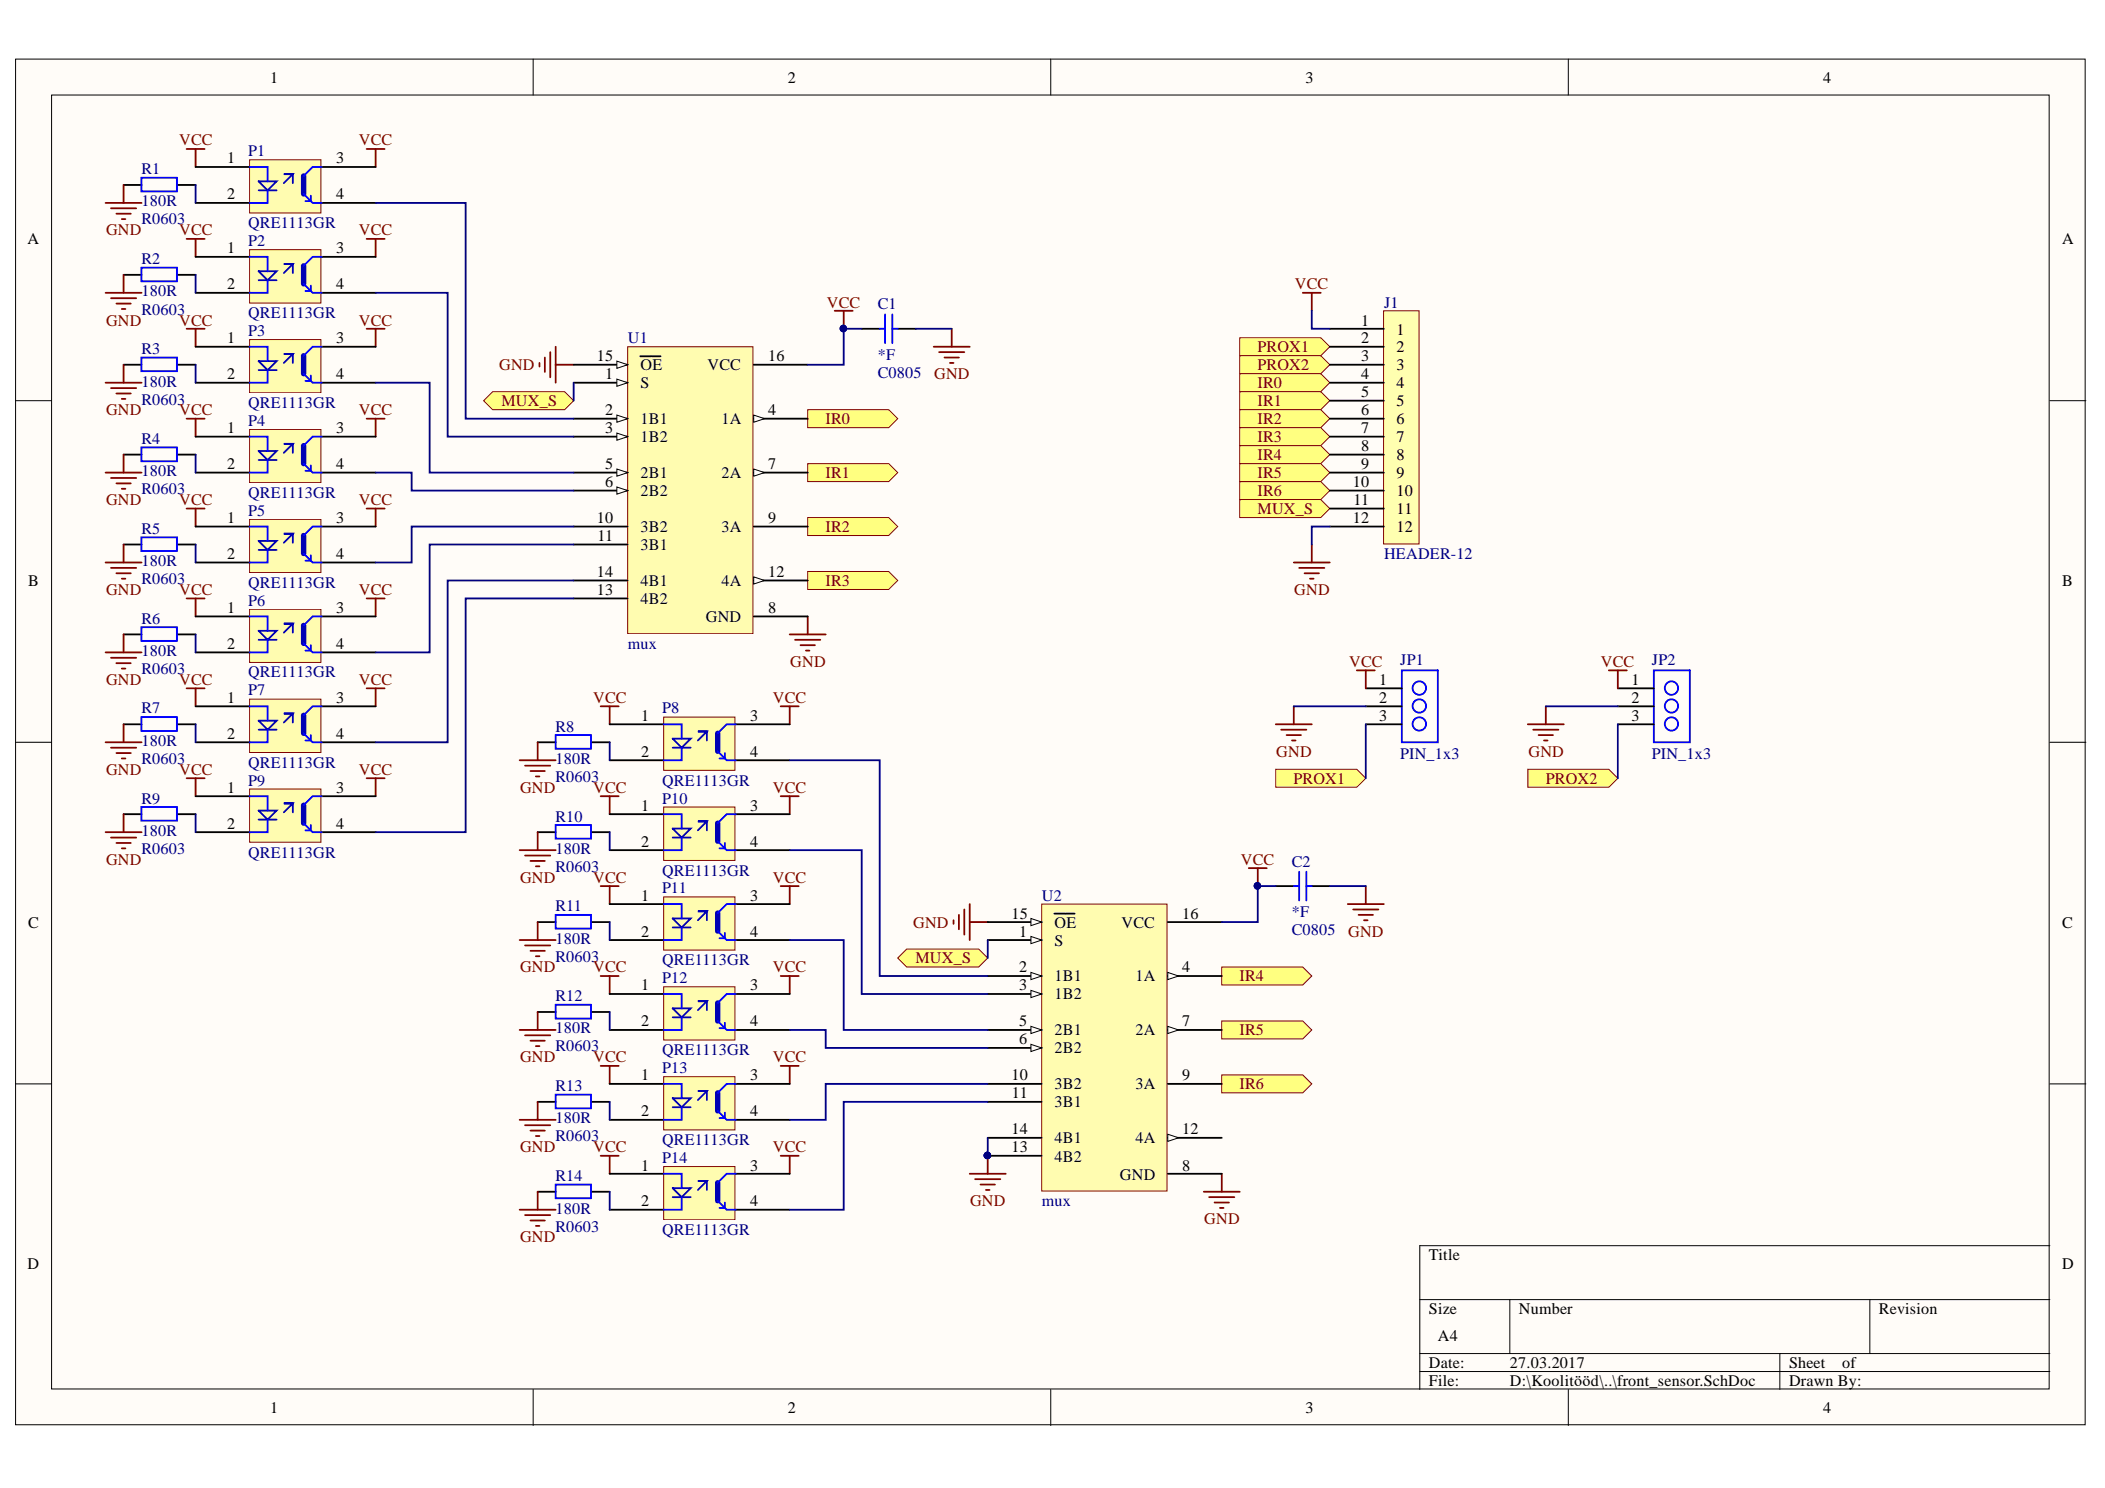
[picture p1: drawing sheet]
# Altium schematic sheet front_sensor.SchDoc
size A4

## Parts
C1  Capacitance: *F  [C0805]
C2  Capacitance: *F  [C0805]
J1  HEADER-12  [MICRO-MATCH-12]
JP1  PIN_1x3  [2.54_1X3H]
JP2  PIN_1x3  [2.54_1X3H]
P1  QRE1113GR  [QRE1113GR]
P2  QRE1113GR  [QRE1113GR]
P3  QRE1113GR  [QRE1113GR]
P4  QRE1113GR  [QRE1113GR]
P5  QRE1113GR  [QRE1113GR]
P6  QRE1113GR  [QRE1113GR]
P7  QRE1113GR  [QRE1113GR]
P8  QRE1113GR  [QRE1113GR]
P9  QRE1113GR  [QRE1113GR]
P10  QRE1113GR  [QRE1113GR]
P11  QRE1113GR  [QRE1113GR]
P12  QRE1113GR  [QRE1113GR]
P13  QRE1113GR  [QRE1113GR]
P14  QRE1113GR  [QRE1113GR]
R1  180R  [R0603]
R2  180R  [R0603]
R3  180R  [R0603]
R4  180R  [R0603]
R5  180R  [R0603]
R6  180R  [R0603]
R7  180R  [R0603]
R8  180R  [R0603]
R9  180R  [R0603]
R10  180R  [R0603]
R11  180R  [R0603]
R12  180R  [R0603]
R13  180R  [R0603]
R14  180R  [R0603]
U1  mux  [TSOP65P650X110-16N]
U2  mux  [TSOP65P650X110-16N]

## Ports
IR0, IR1, IR2, IR3, IR4, IR5, IR6, MUX_S, PROX1, PROX2

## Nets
GND: C1.1 C2.1 J1.12 JP1.2 JP2.2 R1.2 R2.2 R3.2 R4.2 R5.2 R6.2 R7.2 R8.2 R9.2 R10.2 R11.2 R12.2 R13.2 R14.2 U1.8(GND) U1.15(~{OE}) U2.8(GND) U2.13(4B2) U2.14(4B1) U2.15(~{OE})
VCC: C1.2 C2.2 J1.1 JP1.1 JP2.1 P1.1(Anode) P1.3(Collector) P2.1(Anode) P2.3(Collector) P3.1(Anode) P3.3(Collector) P4.1(Anode) P4.3(Collector) P5.1(Anode) P5.3(Collector) P6.1(Anode) P6.3(Collector) P7.1(Anode) P7.3(Collector) P8.1(Anode) P8.3(Collector) P9.1(Anode) P9.3(Collector) P10.1(Anode) P10.3(Collector) P11.1(Anode) P11.3(Collector) P12.1(Anode) P12.3(Collector) P13.1(Anode) P13.3(Collector) P14.1(Anode) P14.3(Collector) U1.16(VCC) U2.16(VCC)
IR0: J1.4 U1.4(1A) ; port IR0
IR1: J1.5 U1.7(2A) ; port IR1
IR2: J1.6 U1.9(3A) ; port IR2
IR3: J1.7 U1.12(4A) ; port IR3
IR4: J1.8 U2.4(1A) ; port IR4
IR5: J1.9 U2.7(2A) ; port IR5
IR6: J1.10 U2.9(3A) ; port IR6
MUX_S: J1.11 U1.1(S) U2.1(S) ; port MUX_S
PROX1: J1.2 JP1.3 ; port PROX1
PROX2: J1.3 JP2.3 ; port PROX2
NetP1_2: P1.2(cathode) R1.1
NetP1_4: P1.4(Emitter) U1.2(1B1)
NetP2_2: P2.2(cathode) R2.1
NetP2_4: P2.4(Emitter) U1.3(1B2)
NetP3_2: P3.2(cathode) R3.1
NetP3_4: P3.4(Emitter) U1.5(2B1)
NetP4_2: P4.2(cathode) R4.1
NetP4_4: P4.4(Emitter) U1.6(2B2)
NetP5_2: P5.2(cathode) R5.1
NetP5_4: P5.4(Emitter) U1.10(3B2)
NetP6_2: P6.2(cathode) R6.1
NetP6_4: P6.4(Emitter) U1.11(3B1)
NetP7_2: P7.2(cathode) R7.1
NetP7_4: P7.4(Emitter) U1.14(4B1)
NetP8_2: P8.2(cathode) R8.1
NetP8_4: P8.4(Emitter) U2.2(1B1)
NetP9_2: P9.2(cathode) R9.1
NetP9_4: P9.4(Emitter) U1.13(4B2)
NetP10_2: P10.2(cathode) R10.1
NetP10_4: P10.4(Emitter) U2.3(1B2)
NetP11_2: P11.2(cathode) R11.1
NetP11_4: P11.4(Emitter) U2.5(2B1)
NetP12_2: P12.2(cathode) R12.1
NetP12_4: P12.4(Emitter) U2.6(2B2)
NetP13_2: P13.2(cathode) R13.1
NetP13_4: P13.4(Emitter) U2.10(3B2)
NetP14_2: P14.2(cathode) R14.1
NetP14_4: P14.4(Emitter) U2.11(3B1)

Not connected (* = marked no-connect by the designer): U2 12(4A)
